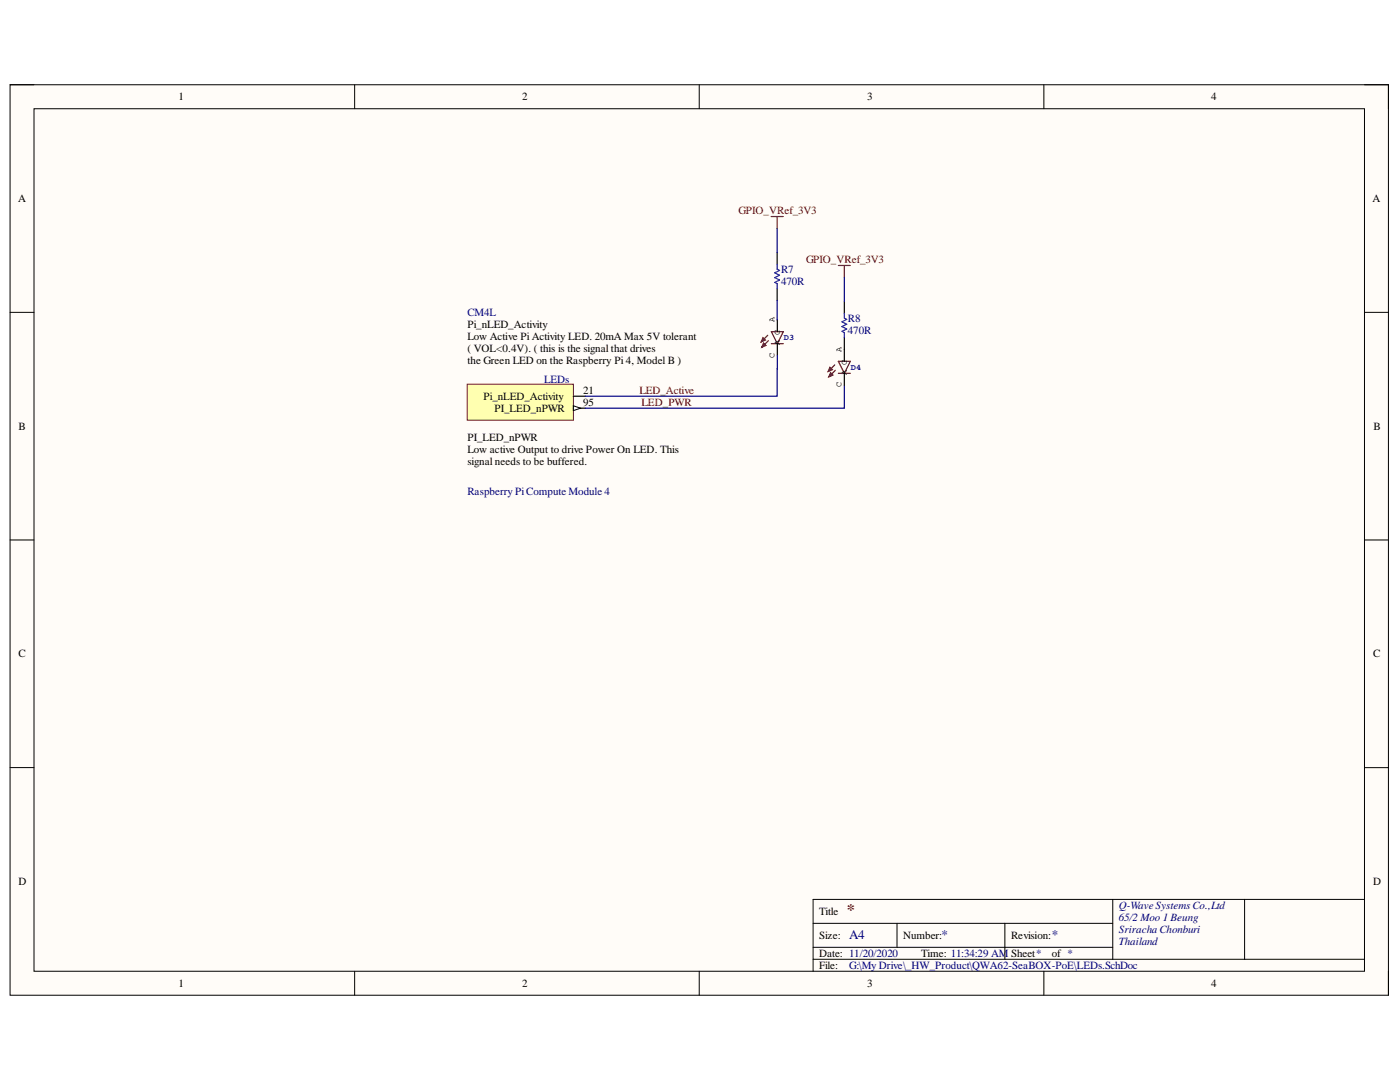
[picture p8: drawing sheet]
<svg xmlns="http://www.w3.org/2000/svg" width="279mm" height="216mm" viewBox="0 0 279 216" stroke-linecap="round" stroke-linejoin="round" font-family="sans-serif">
<path d="M2 16.9h275.1v181.7h-275.1z" fill-rule="evenodd" fill="#fffcf8"/>
<path d="M2 16.9h275.1v181.7h-275.1z" fill="none" stroke="#000" stroke-width=".2"/>
<path d="M6.8 21.7h265.5v172.1h-265.5z" fill-rule="evenodd" fill="#fffcf8"/>
<g fill="none" stroke="#000" stroke-width=".2">
<path d="M2 16.9h4.8M70.8 16.9v4.8M139.5 16.9v4.8M208.3 16.9v4.8M272.3 16.9h4.8v4.8M6.8 21.7h265.5v172.1h-265.5zM2 62.3h4.8M272.3 62.3h4.8M2 107.7h4.8M272.3 107.7h4.8M2 153.2h4.8M272.3 153.2h4.8"/>
<path d="M222.1 179.5v11.9M248.4 179.5v11.9M272.3 179.5h-110v14.3M70.8 193.8v4.8M139.5 193.8v4.8M162.3 184.2h59.8M162.3 191.4h110M162.3 189h59.8M179 184.2v4.8M200.5 184.2v7.2M208.3 193.8v4.8M277.1 193.8v4.8"/>
</g>
<path d="M93.2 76.7h21.2v7.1h-21.2z" fill-rule="evenodd" fill="#ffffb0"/>
<path d="M93.2 76.7h21.2v7.1h-21.2z" fill="none" stroke="#800000" stroke-width=".2"/>
<path d="M114.4 81.4h2.4" fill="none" stroke="#000" stroke-width=".24"/>
<path d="M114.4 81l1.5 .4-1.5 .5z" fill="#f8fcff"/>
<path d="M114.4 81l1.5 .4-1.5 .5z" fill="none" stroke="#000" stroke-width=".2"/>
<path d="M155.1 50.4v2.4M155.1 57.5v2.4M114.4 79.1h2.4M168.5 60.1v2.4M168.5 67.3v2.4" fill="none" stroke="#000" stroke-width=".24"/>
<path d="M155.1 52.8v.9l.5 .3-1 .4 1 .5-1 .5 1 .5-1 .5 .5 .2v.9M168.5 62.5v1l.5 .2-1 .5 1 .5-1 .5 1 .4-1 .5 .5 .3v.9" fill="none" stroke="#00f" stroke-width=".24"/>
<path d="M153.9 43.2h2.4M155.1 43.2v2.4M167.3 53h2.4M168.5 53v2.4M153.2 66.9l-1.3 1.3M153.3 68l-1.3 1.3M153.9 66.2h2.4l-1.2 2.4zM153.9 68.6h2.4" fill="none" stroke="#800000" stroke-width=".24"/>
<path d="M152.3 67.4l.4 .5-.8 .3z" fill="#800000"/>
<path d="M152.3 67.4l.4 .5-.8 .3z" fill="none" stroke="#800000" stroke-width=".24"/>
<path d="M152.4 68.5l.5 .4-.9 .4z" fill="#800000"/>
<path d="M152.4 68.5l.5 .4-.9 .4zM166.6 72.8l-1.3 1.3M166.7 73.9l-1.3 1.3M167.3 72.1h2.4l-1.2 2.4zM167.3 74.5h2.4" fill="none" stroke="#800000" stroke-width=".24"/>
<path d="M155.1 63.8v2.4M155.1 68.6v2.4" fill="none" stroke="#000" stroke-width=".24"/>
<path d="M155.1 59.9v3.9M155.1 45.6v4.8M168.5 55.4v4.7M155.1 71v8.1h-38.3M168.5 76.9v4.5h-51.7" fill="none" stroke="#000080" stroke-width=".24"/>
<path d="M165.6 73.3l.5 .5-.8 .3z" fill="#800000"/>
<path d="M165.6 73.3l.5 .5-.8 .3z" fill="none" stroke="#800000" stroke-width=".24"/>
<path d="M165.8 74.4l.4 .4-.8 .4z" fill="#800000"/>
<path d="M165.8 74.4l.4 .4-.8 .4z" fill="none" stroke="#800000" stroke-width=".24"/>
<path d="M168.5 69.7v2.4M168.5 74.5v2.4" fill="none" stroke="#000" stroke-width=".24"/>
<text font-size="3.2" fill="#800000" x="169" y="182.5">*</text>
<g font-size="2.6" fill="#000080">
<text x="169.5" y="187.4">A4</text>
<text x="187.9" y="187.4">*</text>
<text x="209.9" y="187.4">*</text>
</g>
<g font-size="2.2">
<text x="35.6" y="20">1</text>
<text x="104.2" y="20">2</text>
<text x="173" y="20">3</text>
<text x="241.7" y="20">4</text>
<text x="3.6" y="40.3">A</text>
<text x="273.9" y="40.3">A</text>
<text x="93.3" y="65.4">Pi_nLED_Activity</text>
<text x="93.3" y="67.9">Low Active Pi Activity LED. 20mA Max 5V tolerant</text>
<text x="93.3" y="70.2">( VOL&lt;0.4V). ( this is the signal that drives</text>
<text x="93.3" y="72.6">the Green LED on the Raspberry Pi 4, Model B )</text>
<text x="96.5" y="79.8">Pi_nLED_Activity</text>
<text x="98.7" y="82.1">PI_LED_nPWR</text>
<text x="116.4" y="81">95</text>
<text x="116.4" y="78.6">21</text>
<text x="3.7" y="85.8">B</text>
<text x="93.3" y="88">PI_LED_nPWR</text>
<text x="274.1" y="85.8">B</text>
<text x="93.3" y="90.4">Low active Output to drive Power On LED. This</text>
<text x="93.3" y="92.8">signal needs to be buffered.</text>
<text x="3.7" y="131.2">C</text>
<text x="274" y="131.2">C</text>
<text x="3.7" y="176.5">D</text>
<text x="274" y="176.5">D</text>
<text x="163.5" y="182.5">Title</text>
<text x="163.5" y="187.4">Size:</text>
<text x="163.5" y="190.9">Date: 11/20/2020</text>
<text x="180.2" y="187.4">Number:</text>
<text x="183.9" y="190.9">Time: 11:34:29 AM Sheet*</text>
<text x="201.8" y="187.4">Revision:</text>
<text x="209.9" y="190.9">of *</text>
<text x="35.6" y="196.9">1</text>
<text x="104.2" y="196.9">2</text>
<text x="163.5" y="193.3">File:</text>
<text x="173" y="196.9">3</text>
<text x="241.7" y="196.9">4</text>
</g>
<g font-size="2.2" fill="#800000">
<text x="147.4" y="42.7">GPIO_VRef_3V3</text>
<text x="160.9" y="52.5">GPIO_VRef_3V3</text>
<text x="127.6" y="78.6">LED_Active</text>
<text x="128" y="81">LED_PWR</text>
</g>
<g font-size="2.2" fill="#000080">
<text x="155.9" y="54.4">R7</text>
<text x="155.9" y="56.8">470R</text>
<text x="93.3" y="63">CM4L</text>
<text x="169.2" y="64.2">R8</text>
<text x="169.2" y="66.6">470R</text>
<text x="108.6" y="76.4">LEDs</text>
<text x="93.3" y="98.9">Raspberry PiCompute Module 4</text>
<text x="223.3" y="181.4">Q-Wave Systems Co.,Ltd</text>
<text x="223.3" y="183.7">65/2 Moo 1 Beung</text>
<text x="223.3" y="186.1">Sriracha Chonburi</text>
<text x="223.3" y="188.5">Thailand</text>
<text x="169.5" y="193.3">G:\My Drive\_HW_Product\QWA62-SeaBOX-PoE\LEDs.SchDoc</text>
</g>
<g font-size="1.7">
<text x="154.6" y="64.3" transform="rotate(-90 154.6 64.3)">A</text>
<text x="154.6" y="71.4" transform="rotate(-90 154.6 71.4)">C</text>
<text x="155.6" y="68.9" transform="rotate(-90 155.6 68.9)">A C</text>
<text x="168" y="70.2" transform="rotate(-90 168 70.2)">A</text>
<text x="168" y="77.3" transform="rotate(-90 168 77.3)">C</text>
<text x="169" y="74.8" transform="rotate(-90 169 74.8)">A C</text>
</g>
<g font-size="1.7" fill="#000080">
<text x="156.5" y="67.9">D3</text>
<text x="169.8" y="73.8">D4</text>
</g>
</svg>
